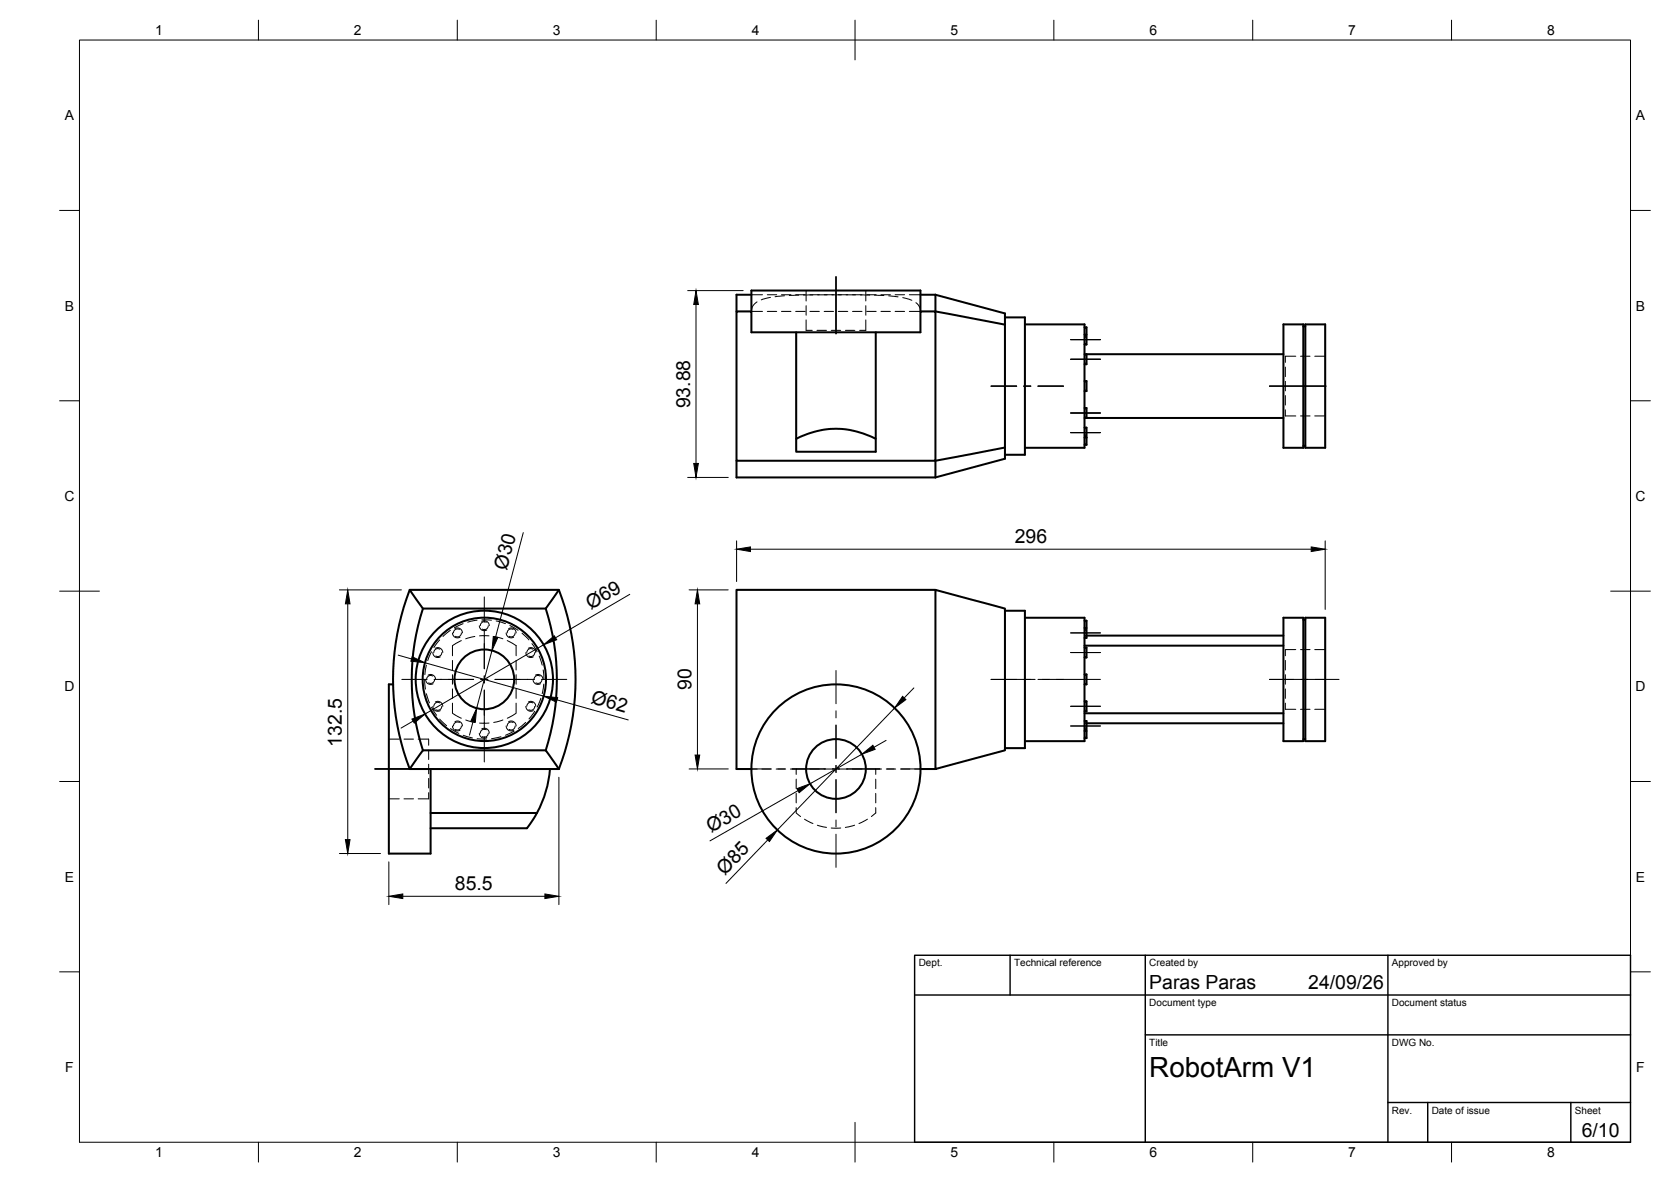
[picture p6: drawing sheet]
<svg xmlns="http://www.w3.org/2000/svg" width="420mm" height="297mm" viewBox="0 0 420 297" stroke-linecap="round" stroke-linejoin="round" font-family="sans-serif">
<!-- layer: Visible -->
<g fill="none" stroke="#000" stroke-width=".51">
<path d="M185.2 78.3h3.7v5.2h42.5v-5.2h3.8v37.5h-50zM188.9 78.3v-5.3h42.5v5.3M188.9 74.1h-3.7v4.2M231.4 74.1h3.8M235.2 74.1v4.2l17.5 3.3v30.9l-17.5 3.3v4.2M235.2 74.1l17.5 4.7v2.8M252.7 79.8h5v34.5h-5M200.2 83.5v26.8M220.2 83.5v30h-20v-3.2a21.1 21.1 0 0 1 20 0M257.7 81.5h15v31h-15M272.7 95.8h.5v2.5h-.5M272.7 82.3h.5v4.3h-.5"/>
<path d="M272.7 89h50M272.7 84.1h.5M273.2 89v2.5h-.5M322.7 81.5h5v31h-5zM327.7 82h.5M328.2 81.5h5v31h-5zM185.2 115.8v4.2h50M252.7 112.5v2.8l-17.5 4.7M272.7 107.5h.5v2.5M272.7 102.5h.5v2.5M272.7 105h50M272.7 110h.5"/>
<path d="M273.2 110v1.8h-.5M327.7 112h.5M103 148.2h37.5l-3.3 4.7h-30.9M137.2 152.9a58.2 58.2 0 0 1 0 35.7M140.5 148.2a62.6 62.6 0 0 1 0 45.1M235.2 148.2l17.5 4.7v35.7l-17.5 4.7zM235.2 148.2h-50v45.1h3.7M252.7 153.5h5v34.5h-5M257.7 155.2h15v31.1h-15M272.7 156h.5v4.3h-.5M272.7 157.8h.5M273.2 159.7h49.5"/>
<path d="M322.7 155.2h5v31.1h-5zM327.7 155.8h.5M328.2 155.2h5v31.1h-5zM98.8 172h-1v42.5h10.5v-21.2M272.7 176.2h.5v2.5h-.5M272.7 169.5h.5v2.5h-.5M272.7 162.7h.5v2.5h-.5M272.7 162.2h50M272.7 179.2h50M103 193.3l3.3-4.7h30.9l3.3 4.7M103 193.3h37.5M106.3 188.6a57.8 57.8 0 0 1 0-35.7l-3.3-4.7a62.6 62.6 0 0 0 0 45.1"/>
<path d="M138.3 193.2a27.5 27.5 0 0 1-3.3 11.1M231.4 193.3h3.8M272.7 181.2h.5v4.3h-.5M272.7 183.7h.5M273.2 181.8h49.5M327.7 185.7h.5M108.3 204.3h26.7M135 204.3l-2.5 3.8h-24.2"/>
<circle cx="121.8" cy="170.7" r="17.3"/>
<circle cx="121.8" cy="170.7" r="15.5"/>
<circle cx="121.8" cy="170.7" r="7.5"/>
<circle cx="210.2" cy="193.2" r="21.3"/>
<circle cx="210.2" cy="193.2" r="7.5"/>
</g>
<!-- layer: Hidden -->
<g fill="none" stroke="#000" stroke-width=".25">
<path d="M188.9 74.1h2.8M190.4 75.9l-1.1 1-.4 1.4h2.8M192.9 78.3h2.4M192.9 74.1h2.4M193.7 74.7l-2.3 .6M196.5 78.3h2.4M196.5 74.1h2.4M197.3 74.3l-2.4 .3M200.1 78.3h2.4M200.1 74.1h2.4M200.8 74.2l-2.3 .1M202.7 73v2.6"/>
<path d="M202.7 76.8v2.4M203.6 78.3h2.4M203.6 74.1h2.4M204.4 74.1h-2.4M205.6 74.1h2.4M207.2 78.3h2.4M207.2 74.1h2.4M209.2 74.1h2.3M210.8 78.3h2.4M210.8 74.1h2.4M212.7 74.1h2.4M214.4 78.3h2.3"/>
<path d="M214.4 74.1h2.3M216.3 74.1l2.4 .1M217.7 73v2.6M217.7 76.8v2.4M217.9 78.3h2.4M217.9 74.1h2.4M219.9 74.2l2.3 .1M221.5 78.3h2.4M221.5 74.1h2.4M223.5 74.3l2.3 .3M225.1 78.3h2.4M225.1 74.1h2.4"/>
<path d="M227 74.8l2.3 .7M228.6 78.3h2.8M228.6 74.1h2.8M230.3 76.1l.8 .8 .3 1.2M202.7 80.4v2.6h1.5M205.4 83h2.4M209 83h2.4M212.6 83h2.3M217.7 80.4v2.6h-1.5M272.7 96h.5M272.7 98h.5M272.7 89.3h.5"/>
<path d="M272.7 91.3h.5M272.7 84.3h.5M272.7 86.3h.5M272.7 82.5h.5M272.7 84.5h.5M272.7 84.8h.5M323.2 99.4v2.4M323.2 95.8v2.4M323.2 92.3v2.3M325.8 89.5h-2.6v1.6M327 89.5h2.4M330.6 89.5h2.6"/>
<path d="M272.7 107.7h.5M272.7 109.7h.5M272.7 102.8h.5M272.7 104.8h.5M272.7 109.5h.5M272.7 111.5h.5M272.7 109.3h.5M323.2 103v1.5h2.6M327 104.5h2.4M330.6 104.5h2.6M113.2 158.4l-1.8 1.5M113.8 159.1a1.26 1.26 0 0 0 1.9 1"/>
<path d="M114.4 158a1.24 1.24 0 0 1 1.9 1.1M115.5 158.2a1 1 0 0 0-1.5 .9M116 159.1a.98 .98 0 0 1-1.5 .8M116.4 156.7l-2.1 1.1M119.4 159.9l-2.3 .6M120 155.9l-2.4 .4M120.5 157.3a1.23 1.23 0 0 0 1.9 1M120.6 159.8h2.4M121.1 156.2a1.26 1.26 0 0 1 1.9 1M121.2 155.8l2.4 .1M122.3 156.4a.98 .98 0 0 0-1.5 .8M122.8 157.3a.99 .99 0 0 1-1.5 .8"/>
<path d="M124.1 159.9l2.3 .6M124.8 156l2.3 .7M127.3 159.1a1.25 1.25 0 0 0 1.9 1M127.9 158a1.25 1.25 0 0 1 1.9 1.1M128.2 157.2l2.1 1.2M129 158.2a1 1 0 0 0-1.5 .9M129.5 159.1a.98 .98 0 0 1-1.5 .8M131.3 159.1l1.7 1.7M272.7 159.7h.5M272.7 158.1h.5M272.7 156.2h.5M272.7 158.2h.5"/>
<path d="M272.7 158.5h.5M106.8 170.8l.2 2.4M107 170.8a1.24 1.24 0 0 0 1.9 1M107.2 167.2l-.4 2.4M107.2 174.3l.8 2.3M107.6 169.7a1.26 1.26 0 0 1 1.9 1M108.5 163.8l-1 2.2M108.5 177.7l1.3 2.1M108.8 169.9a.99 .99 0 0 0-1.5 .8M108.8 177.5a1.22 1.22 0 0 0 1.9 1.1M108.8 164a1.22 1.22 0 0 0 1.9 1.1M109.3 170.8a.99 .99 0 0 1-1.5 .8"/>
<path d="M109.5 176.4a1.27 1.27 0 0 1 1.8 1.1M109.5 162.9a1.27 1.27 0 0 1 1.8 1.1M110.6 160.8l-1.5 1.9M110.6 176.6a.99 .99 0 0 0-1.5 .9M110.6 163.1a.99 .99 0 0 0-1.5 .9M111.1 177.5a1.01 1.01 0 0 1-1.5 .9M111.1 164a1.01 1.01 0 0 1-1.5 .9M113.8 176.7v2.5l2.2 1.3M113.8 166v2.4M113.8 169.6v2.3M113.8 173.1v2.4M116 161l-2.2 1.2v2.6"/>
<path d="M127.6 161l2.2 1.2v2.6M129.8 176.7v2.5l-2.2 1.3M129.8 166v2.4M129.8 169.6v2.3M129.8 173.1v2.4M132.2 177.5a1.22 1.22 0 0 0 1.9 1.1M132.2 164a1.22 1.22 0 0 0 1.9 1.1M132.8 176.4a1.25 1.25 0 0 1 1.9 1.1M132.8 162.9a1.25 1.25 0 0 1 1.9 1.1M133.8 161.7l1.2 2.1M134 176.6a.99 .99 0 0 0-1.5 .9M134 163.1a.99 .99 0 0 0-1.5 .9"/>
<path d="M134 170.8a1.23 1.23 0 0 0 1.9 1M134.5 178.7l-1.5 2M134.5 177.5a.98 .98 0 0 1-1.5 .9M134.5 164a.98 .98 0 0 1-1.5 .9M134.6 169.7a1.27 1.27 0 0 1 1.9 1M135.6 164.9l.7 2.3M135.8 169.9a.98 .98 0 0 0-1.5 .8M136 175.5l-.9 2.2M136.3 170.8a.99 .99 0 0 1-1.5 .8M136.6 168.3l.2 2.4M136.7 171.9l-.4 2.4M272.7 176.5h.5"/>
<path d="M272.7 178.5h.5M272.7 169.7h.5M272.7 171.8h.5M272.7 163h.5M272.7 165h.5M272.7 160h.5M323.2 176.7v1.6h2.6M323.2 173.1v2.4M323.2 169.6v2.3M323.2 166v2.4M325.8 163.2h-2.6v1.6M327 178.3h2.4"/>
<path d="M327 163.2h2.4M330.6 178.3h2.6M330.6 163.2h2.6M97.8 185.7h2.6M101.6 185.7h2.4M105.2 185.7h2.6v1.6M107.8 188.5v2.4M107.8 192.1v2.3M107.8 195.6v2.4M107.8 199.2v1.6h-2.6M110.6 180.7l1.7 1.7M113.3 183.1l2.1 1.2"/>
<path d="M113.8 182.4a1.26 1.26 0 0 0 1.9 1.1M114.4 181.4a1.24 1.24 0 0 1 1.9 1M115.5 181.6a1 1 0 0 0-1.5 .8M116 182.4a.98 .98 0 0 1-1.5 .9M116.5 184.8l2.3 .6M117.1 180.9l2.3 .7M120 185.6l2.4 .1M120.5 184.3a1.23 1.23 0 0 0 1.9 1M120.6 181.7h2.4M121.1 183.2a1.26 1.26 0 0 1 1.9 1M122.3 183.4a.98 .98 0 0 0-1.5 .8M122.8 184.3a.99 .99 0 0 1-1.5 .8"/>
<path d="M126 185.2l-2.4 .4M126.4 180.9l-2.3 .7M127.3 182.4a1.25 1.25 0 0 0 1.9 1.1M127.9 181.4a1.25 1.25 0 0 1 1.9 1M129 181.6a1 1 0 0 0-1.5 .8M129.3 183.7l-2.2 1.1M129.5 182.4a.98 .98 0 0 1-1.5 .9M132.2 181.6l-1.9 1.5M188.9 193.3h1.5M191.6 193.3h2.4M195.2 193.3h2.3M198.7 193.3h1.5"/>
<path d="M200.2 195.8v2.4M200.2 199.4v2.4M202.5 193.3h-2.3v1.3M203.6 193.3h2.4M207.2 193.3h2.4M210.8 193.3h2.4M214.4 193.3h2.3M217.9 193.3h2.3v1.3M220.2 195.8v2.4M220.2 199.4v2.4M220.2 193.3h1.5M222.8 193.3h2.4"/>
<path d="M226.4 193.3h2.4M230 193.3h1.4M272.7 181.8h.5M272.7 183.2h.5M272.7 185.3h.5M272.7 183h.5M272.7 181.4h.5M272.7 183.4h.5M97.8 200.8h2.6M101.6 200.8h2.4M200.2 203v1.3l1.1 .9M202.3 205.9l2.1 1.1"/>
<path d="M205.5 207.4l2.3 .5M209 208.1h2.4M214.9 207.4l-2.3 .5M218.1 205.9l-2.1 1.1M220.2 203v1.3l-1.1 .9"/>
</g>
<!-- layer: BORDER -->
<g fill="none" stroke="#000" stroke-width=".25">
<path d="M20 10.1h390v276.9h-390zM65 5.1v5M115 5.1v5M165 5.1v5M215 5.1v10M265 5.1v5M315 5.1v5M365 5.1v5M15 52.9h5M410 52.9h5M15 100.7h5M410 100.7h5"/>
<path d="M15 148.6h10M405 148.6h10M15 196.4h5M410 196.4h5M15 244.2h5M410 244.2h5M65 287v5M115 287v5M165 287v5M215 282.1v9.9M265 287v5M315 287v5"/>
<path d="M365 287v5"/>
</g>
<!-- layer: TITLEBLOCK -->
<path d="M230 240.1h180v46.9h-180zM230 250h180M254 240.1v9.9M288 240.1v46.9M349 240.1v46.9M288 260.1h122M349 277.1h61M359 277.1v9.9M395 277.1v9.9" fill="none" stroke="#000" stroke-width=".36"/>
<!-- layer: Smart Centers -->
<g fill="none" stroke="#000" stroke-width=".25">
<path d="M210.2 69.5v14.4M249.2 97h6.4M257.4 97h1.8M261 97h6.4M269.2 90.3h7.5M269.2 85.4h7.5M319.2 97h14.2M269.2 108.7h7.5M269.2 103.8h7.5M121.8 150v6.3M121.8 158.1v10M269.2 159.1h7.5"/>
<path d="M101 170.7h6.4M109.2 170.7h9.9M120.9 170.7h1.8M121.8 169.8v1.8M121.8 173.4v10M124.5 170.7h9.9M136.2 170.7h6.3M210.2 168.5v8.4M210.2 178.6v1.8M249.2 170.7h11.1M261 170.7h15.7M269.2 177.5h7.5"/>
<path d="M269.2 164h7.5M319.2 170.7h17.5M94.3 193.2h14.6M121.8 185.1v6.4M185.5 193.2h8.3M195.6 193.2h1.8M199.2 193.2h8.3M209.3 193.2h1.8M210.2 182.2v8.4M210.2 192.3v1.8M210.2 195.9v8.4M212.9 193.2h8.3"/>
<path d="M223 193.2h1.8M226.6 193.2h8.3M269.2 182.4h7.5M210.2 206.1v1.7M210.2 209.6v8.4"/>
</g>
<!-- layer: FD_Dimensions -->
<g fill="none" stroke="#000" stroke-width=".25">
<path d="M172.9 73h14M175 76.5v40M172.9 120h10.2M131.6 133.8l-7 26.3M185.2 135.9v10.2M188.7 138h141M333.2 135.9v17.2M85.3 148.2h15.6M87.4 151.8v59.2M158.3 149.4l-18.6 10.9M173.3 148.2h9.8M175.4 151.8v37.9"/>
<path d="M100.1 164.6l3.4 1M106.8 166.5l29.9 8.4M123.7 163.5l-3.9 14.5M136.7 162l-29.8 17.4M140.1 175.9l17.9 5M224.9 177.9l-29.4 30.7M229.8 172.9l-2.4 2.5M103.9 181.2l-3.1 1.8M118.9 181.4l-.9 3.3M140.5 195.3v32M173.3 193.2h9.8M200.6 198.7l-22.1 12.6"/>
<path d="M216.7 189.5l-13 7.5M222.8 186.1l-3 1.7M85.3 214.5h10.4M97.8 216.6v10.7M193 211.1l-10.5 10.9M101.3 225.2h35.7"/>
</g>
<g fill="#000" stroke="#000" stroke-width=".25">
<path d="M175 73l.6 3.5h-1.2zM174.4 116.5h1.2l-.6 3.5zM185.2 138l3.5-.6v1.2zM329.7 137.4l3.5 .6-3.5 .6zM87.4 148.2l.6 3.6h-1.2zM124 160l1.2 .3-1.5 3.2zM136.7 162l2.7-2.2 .6 1zM175.4 148.2l.5 3.6h-1.1zM103.6 165l3.2 1.5-3.5-.3zM136.7 174.9l3.5 .4-.3 1.2zM226.9 175l.9 .8-2.9 2.1zM103.6 180.7l3.3-1.3-2.7 2.3z"/>
<path d="M119.8 178l-.3 3.5-1.1-.3zM174.8 189.7h1.1l-.5 3.5zM200.4 198.2l3.3-1.2-2.8 2.2zM216.7 189.5l2.8-2.2 .5 1zM86.8 211h1.2l-.6 3.5zM192.6 210.7l2.9-2.1-2 2.9zM97.8 225.2l3.5-.6v1.2zM137 224.6l3.5 .6-3.5 .6z"/>
</g>
<text font-size="7" x="289" y="270.6">RobotArm V1</text>
<g font-size="4.9">
<text x="173.5" y="102.6" transform="rotate(-90 173.5 102.6)">93.88</text>
<text x="255.2" y="136.6">296</text>
<text x="127.4" y="143.5" transform="rotate(-75 127.4 143.5)">Ø30</text>
<text x="148.6" y="153.3" transform="rotate(-30 148.6 153.3)">Ø69</text>
<text x="173.9" y="173.4" transform="rotate(-90 173.9 173.4)">90</text>
<text x="148.4" y="176.6" transform="rotate(16 148.4 176.6)">Ø62</text>
<text x="86" y="187.6" transform="rotate(-90 86 187.6)">132.5</text>
<text x="178.8" y="209.4" transform="rotate(-30 178.8 209.4)">Ø30</text>
<text x="182.3" y="220.1" transform="rotate(-46 182.3 220.1)">Ø85</text>
<text x="114.4" y="223.8">85.5</text>
<text x="289" y="248.5">Paras Paras</text>
<text x="329" y="248.5">24/09/26</text>
<text x="397.7" y="285.7">6/10</text>
</g>
<g font-size="3.5">
<text x="39" y="8.8">1</text>
<text x="89" y="8.8">2</text>
<text x="139" y="8.8">3</text>
<text x="189" y="8.8">4</text>
<text x="239" y="8.8">5</text>
<text x="289" y="8.8">6</text>
<text x="339" y="8.8">7</text>
<text x="389" y="8.8">8</text>
<text x="16.3" y="30.2">A</text>
<text x="411.3" y="30.2">A</text>
<text x="16.3" y="78">B</text>
<text x="411.3" y="78">B</text>
<text x="16.2" y="125.9">C</text>
<text x="411.2" y="125.9">C</text>
<text x="16.2" y="173.7">D</text>
<text x="411.2" y="173.7">D</text>
<text x="16.3" y="221.6">E</text>
<text x="411.3" y="221.6">E</text>
<text x="16.4" y="269.4">F</text>
<text x="411.4" y="269.4">F</text>
<text x="39" y="290.8">1</text>
<text x="89" y="290.8">2</text>
<text x="139" y="290.8">3</text>
<text x="189" y="290.8">4</text>
<text x="239" y="290.8">5</text>
<text x="289" y="290.8">6</text>
<text x="339" y="290.8">7</text>
<text x="389" y="290.8">8</text>
</g>
<g font-size="2.5">
<text x="231" y="242.9">Dept.</text>
<text x="255" y="242.9">Technical reference</text>
<text x="289" y="242.9">Created by</text>
<text x="350" y="242.9">Approved by</text>
<text x="289" y="252.8">Document type</text>
<text x="350" y="252.8">Document status</text>
<text x="289" y="262.9">Title</text>
<text x="350" y="262.9">DWG No.</text>
<text x="350" y="279.9">Rev.</text>
<text x="360" y="279.9">Date of issue</text>
<text x="396" y="279.9">Sheet</text>
</g>
</svg>
